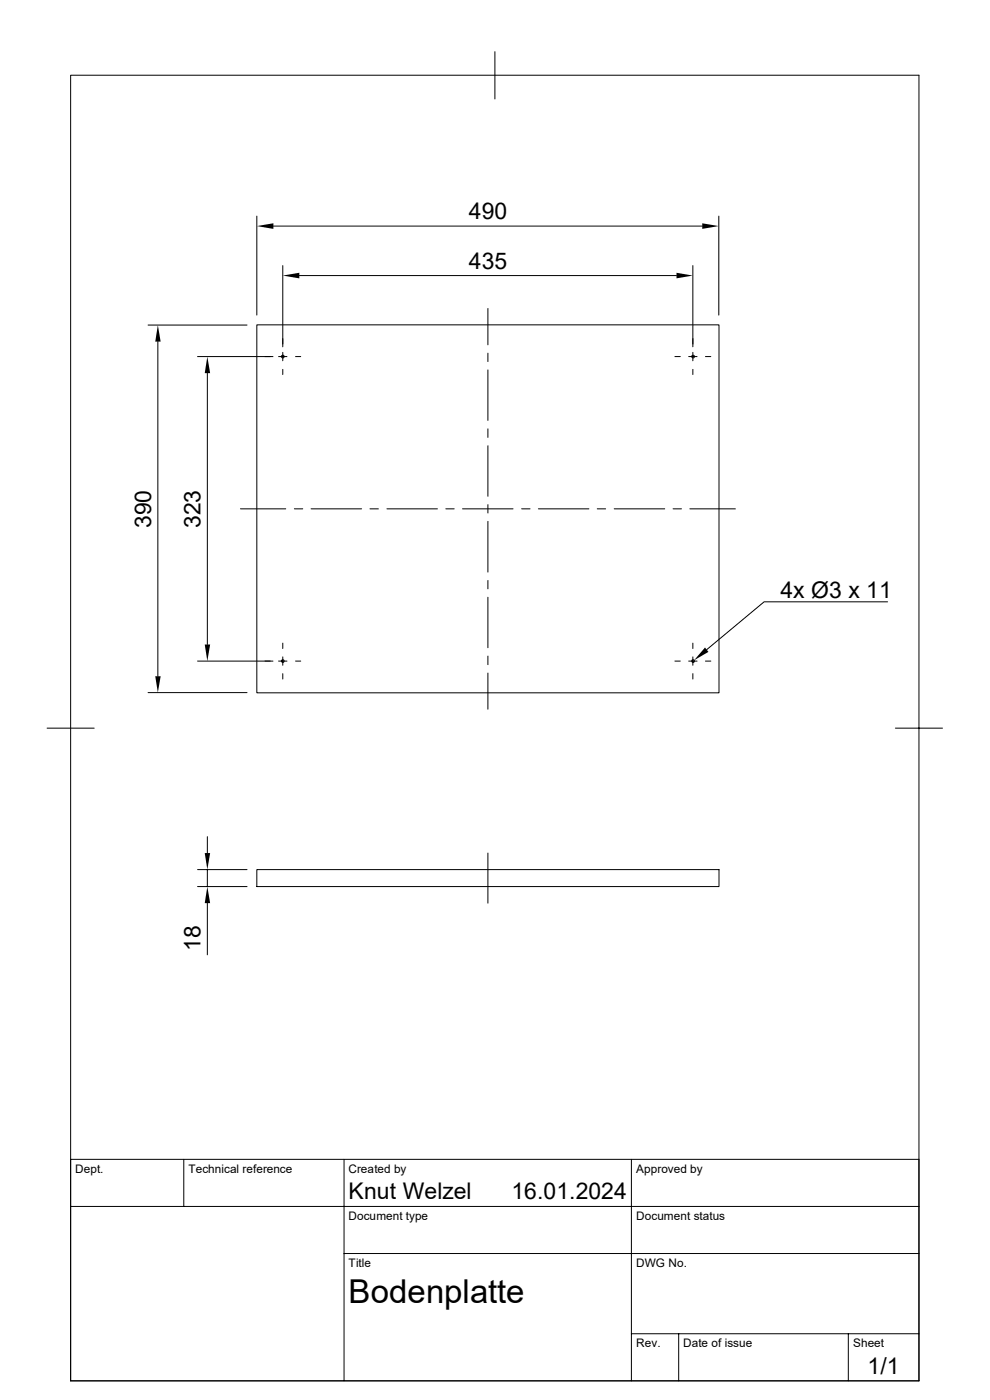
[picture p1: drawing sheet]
<svg xmlns="http://www.w3.org/2000/svg" width="210mm" height="297mm" viewBox="0 0 210 297" stroke-linecap="round" stroke-linejoin="round" font-family="sans-serif">
<g fill="none" stroke="#000" stroke-width=".21">
<path d="M15 16h179.9v276.9h-179.9zM105 11v10M54.5 45.8v21M58 48h91M60 56.3v17.3M63.5 58.5h80M147 56.3v17.3M152.5 45.8v21M31.4 69h21M33.5 72.5v71M41.9 75.6h16M44 79.2v57.5"/>
<path d="M54.5 68.9h98v78.1h-98zM59.1 75.6h1.8M60 74.8v1.7M60 78.4v1.1M62.7 75.6h1.1M103.5 74.9v1.8M103.5 78.5v10.7M103.5 65.4v7.8M143.2 75.6h1.1M146.1 75.6h1.8M147 74.8v1.7M147 78.4v1.1"/>
<path d="M149.6 75.6h1.2M103.5 91v1.8M103.5 94.6v10.7M51 108h9.6M62.4 108h1.8M66 108h10.7M78.5 108h1.8M82.1 108h10.7M94.6 108h1.8M98.1 108h10.7M103.5 107.1v1.7M103.5 110.6v10.8"/>
<path d="M110.7 108h1.7M114.2 108h10.7M126.7 108h1.8M130.3 108h10.7M142.8 108h1.8M146.3 107.9h9.7M60 136.4v1.2M60 139.4v1.7M103.5 123.1v1.8M103.5 126.7v10.7M103.5 139.2v1.8M147 136.4v1.2"/>
<path d="M147 139.4v1.7M188.3 127.7h-26.2l-12.2 10.1M10 154.5h10M31.4 146.9h21M41.9 140.3h16M59.1 140.3h1.8M60 142.9v1.2M62.7 140.3h1.1M103.5 142.8v7.7M143.2 140.3h1.1M146.1 140.3h1.8M147 142.9v1.2"/>
<path d="M149.6 140.3h1.2M189.9 154.5h10M44 177.5v3.5M41.9 184.5h10.5M41.9 188.1h10.5M44 184.5v3.6M44 191.6v11M54.5 184.5h98v3.6h-98zM103.5 181v10.6M15 255.9h179.9M39 246v9.9M73 246v46.9"/>
<path d="M133.9 246v46.9M194.9 246h-179.9v46.9M73 265.9h121.9M133.9 283h61M144 283v9.9M180 283v9.9"/>
<circle cx="60" cy="75.6" r=".29"/>
<circle cx="147" cy="75.6" r=".29"/>
<circle cx="60" cy="140.3" r=".29"/>
<circle cx="147" cy="140.3" r=".29"/>
</g>
<path d="M54.5 48l3.5-.6v1.2zM60 58.5l3.5-.6v1.2zM143.5 57.9l3.5 .6-3.5 .6zM149 47.4l3.5 .6-3.5 .6zM33.5 69l.6 3.5h-1.2zM44 75.6l.6 3.6h-1.2zM43.4 136.7h1.2l-.6 3.6zM149.6 137.4l.7 .9-3.1 1.8zM32.9 143.5h1.2l-.6 3.4zM43.4 181h1.2l-.6 3.5zM44 188.1l.6 3.5h-1.2z" fill="#000"/>
<text font-size="7" x="74" y="276.4">Bodenplatte</text>
<g font-size="4.9">
<text x="99.5" y="46.5">490</text>
<text x="99.5" y="57">435</text>
<text x="32" y="112" transform="rotate(-90 32 112)">390</text>
<text x="42.5" y="112" transform="rotate(-90 42.5 112)">323</text>
<text x="165.6" y="127">4x Ø3 x 11</text>
<text x="42.5" y="201.7" transform="rotate(-90 42.5 201.7)">18</text>
<text x="74" y="254.5">Knut Welzel</text>
<text x="108.5" y="254.5">16.01.2024</text>
<text x="184.1" y="291.6">1/1</text>
</g>
<g font-size="2.5">
<text x="16" y="248.8">Dept.</text>
<text x="40" y="248.8">Technical reference</text>
<text x="74" y="248.8">Created by</text>
<text x="134.9" y="248.8">Approved by</text>
<text x="74" y="258.7">Document type</text>
<text x="135" y="258.7">Document status</text>
<text x="74" y="268.7">Title</text>
<text x="135" y="268.7">DWG No.</text>
<text x="135" y="285.8">Rev.</text>
<text x="145" y="285.8">Date of issue</text>
<text x="181" y="285.8">Sheet</text>
</g>
</svg>
